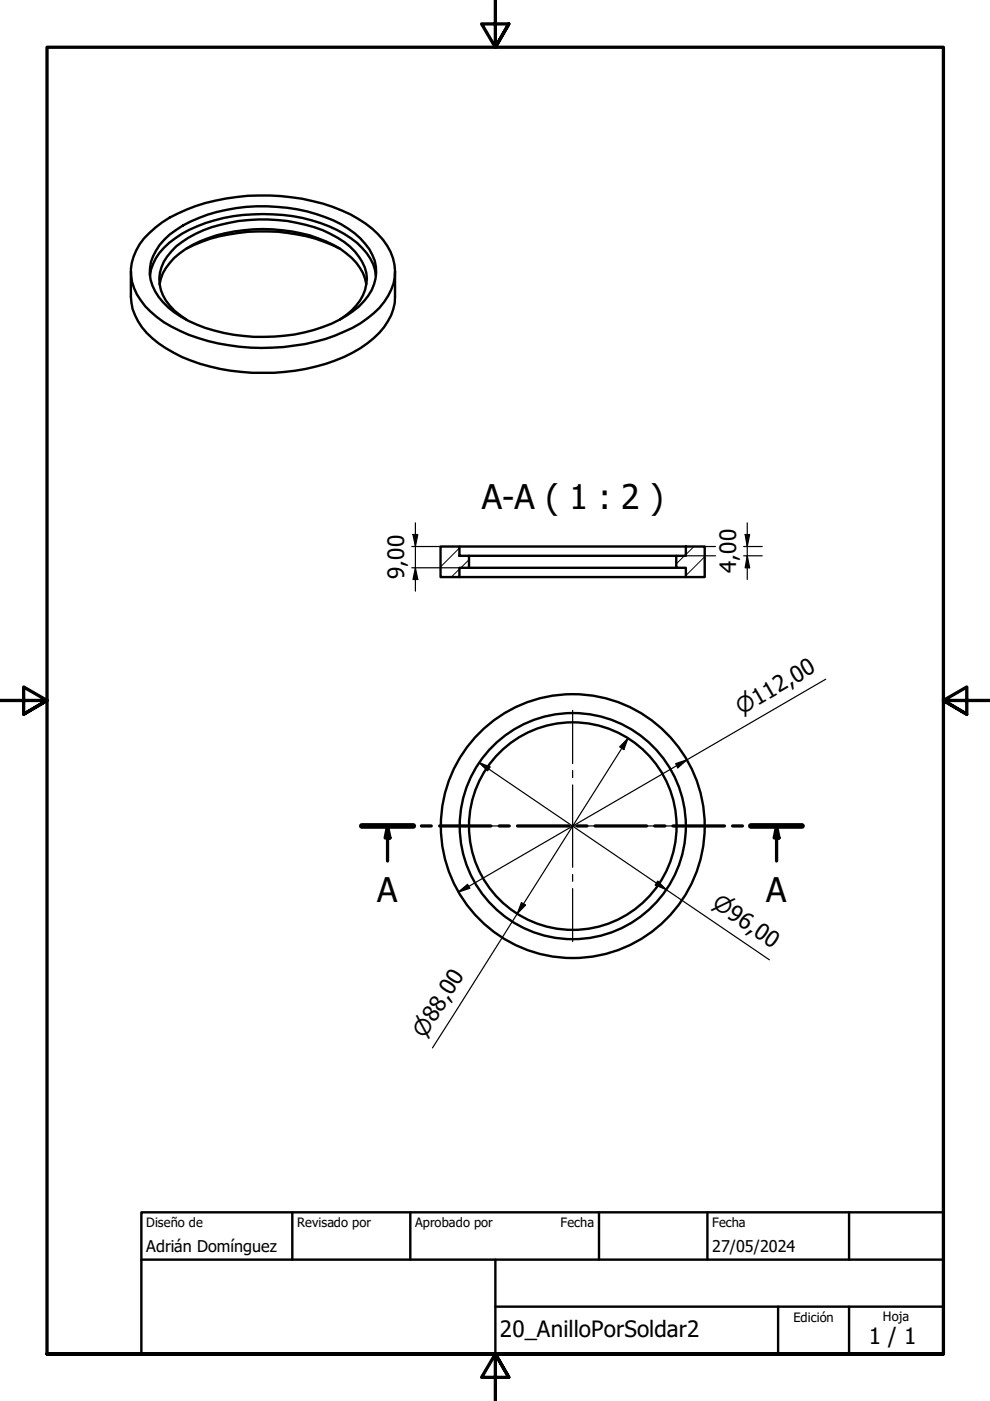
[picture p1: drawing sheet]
<svg xmlns="http://www.w3.org/2000/svg" width="210mm" height="297mm" viewBox="0 0 210 297" stroke-linecap="round" stroke-linejoin="round" font-family="sans-serif">
<!-- layer: Sombreado (ISO) -->
<path d="M97.4 116.2l-4 4M99.4 118.7l-1.7 1.7M145.1 117.8l-1.7 1.8M147.1 115.9l-1.7 1.7M149.4 118l-4 4M97.4 120.6l-1.7 1.8" fill="none" stroke="#000" stroke-width=".21"/>
<!-- layer: Visible (ISO) -->
<g fill="none" stroke="#000" stroke-width=".51">
<path d="M27.7 57.6v5.3a12.8 12.8 0 0 0 6 9.9 36.9 36.9 0 0 0 22.1 6.2 39.5 39.5 0 0 0 20.6-5.2 15.6 15.6 0 0 0 7-8.2l.3-1.4 .1-6.6M30.5 50.5a24.2 24.2 0 0 1 11-6.8 45.6 45.6 0 0 1 31 .9 20.9 20.9 0 0 1 9.6 7.5 10 10 0 0 1-.6 11.9 22.4 22.4 0 0 1-10.5 7.2 45.1 45.1 0 0 1-32.8-1 18 18 0 0 1-9.8-9.1 10.2 10.2 0 0 1 2.1-10.6zM31.8 58.4a11 11 0 0 1 5.3-7.9 33.2 33.2 0 0 1 20.8-5 30.4 30.4 0 0 1 17.8 6 10.8 10.8 0 0 1 4 6.9M34.9 50.8a26.6 26.6 0 0 1 15.2-6.7 37.8 37.8 0 0 1 22.2 3.4 14.8 14.8 0 0 1 7.1 7.7 9.5 9.5 0 0 1-3.3 9.7 30 30 0 0 1-17.9 6.5 35.4 35.4 0 0 1-19.8-4.2 12.3 12.3 0 0 1-6.7-9.1 9.9 9.9 0 0 1 3.2-7.3zM39.6 52.7a37.8 37.8 0 0 1 29-1.5l3.4 1.5M33.8 60.2a11 11 0 0 1 5.6-7.4 32.5 32.5 0 0 1 20.4-4 27.3 27.3 0 0 1 13.6 4.9 10.4 10.4 0 0 1 4.3 6.5M39.6 67.8a11.3 11.3 0 0 1-5.8-7.6 8.4 8.4 0 0 1 2.5-6.9 20.4 20.4 0 0 1 10.4-5.6 35.3 35.3 0 0 1 23.3 1.9 12.8 12.8 0 0 1 7.7 8.2 9.4 9.4 0 0 1-4.4 9.1l-1.3 .9M93.4 115.9h4v1.9h2v2.6h-2v2h-4zM97.4 115.9h48M99.4 117.8h44M143.4 117.8h2v-1.9h4v6.5h-4v-2h-2zM97.4 122.4h48"/>
<path d="M99.4 120.4h44"/>
<circle cx="121.4" cy="175.2" r="22"/>
<circle cx="121.4" cy="175.2" r="24"/>
<circle cx="121.4" cy="175.2" r="28"/>
</g>
<g fill="none" stroke="#000" stroke-width=".7">
<path d="M76.7 175.1h10.9M82.2 175.1l.5 2.6h-1zM82.2 175.1v7.4M89.3 175.1h2.1M93.2 175.1h10.9M105.9 175.1h2M109.7 175.1h10.9M122.4 175.1h2.1M126.2 175.1h10.9M138.8 175.1h2.2M142.7 175.1h10.9M155.3 175.1h2.1"/>
<path d="M159.2 175.1h10.9M164.7 175.1l.5 2.6h-1.1zM164.7 175.1v7.4"/>
</g>
<path d="M76.7 175.1h10.9M159.2 175.1h10.9" fill="none" stroke="#000" stroke-width="1.2"/>
<path d="M82.2 175.1l.5 2.6h-1zM164.7 175.1l.5 2.6h-1.1z" fill="#000"/>
<!-- layer: Borde (ISO) -->
<path d="M105 0v10l-2.9-4.9h5.8l-2.9 4.9 2.9-4.9M0 148.5h10l-5-2.8v5.7l5-2.9-5 2.9M210 148.5h-10l5-2.8v5.7l-5-2.9 5 2.9M10 287.1v-277.1h190v277.1h-190h190M107.9 292l-2.9-4.9 2.9 4.9h-5.8l2.9-4.9v9.9" fill="none" stroke="#000" stroke-width=".7"/>
<path d="M30 257h170v30.1h-170zM62 257v10.1M87 257v10.1M127 257v10.1M150 257v10.1M180 257v10.1M30 267.1h170M105 277h95M105 267.1v20M165 277v10.1M180 277v10.1" fill="none" stroke="#000" stroke-width=".51"/>
<!-- layer: Cota (ISO) -->
<g fill="none" stroke="#000" stroke-width=".25">
<path d="M87.3 115.9h6.1M87.6 113.3h1l-.5 2.6zM88.1 110.9v14.4M145.4 117.8h6.3M149.4 115.9h2.3M157.7 115.9h3.9M157.7 117.8h3.9M158 113.3h.9l-.5 2.6zM158.4 117.8l.5 2.6h-.9zM158.4 110.9v12M87.3 120.4h12.1M88.1 120.4l.5 2.5h-1z"/>
<path d="M133.2 156.5l-.9 2.4-.9-.5zM133.2 156.5l-41.5 65.7M175.1 144l-77.9 45.2M101.5 161.7l2.4 .9-.5 .8zM101.5 161.7l61.6 41.8M143.3 161.9l2.4-.8-2 1.7zM97.2 189.2l1.9-1.7 .5 .8zM110.6 191.4l.8 .5-1.7 1.8zM139.4 186.8l1.9 1.8-2.4-1z"/>
</g>
<path d="M87.6 113.3h1l-.5 2.6zM158 113.3h.9l-.5 2.6zM88.1 120.4l.5 2.5h-1zM158.4 117.8l.5 2.6h-.9zM133.2 156.5l-.9 2.4-.9-.5zM101.5 161.7l2.4 .9-.5 .8zM143.3 161.9l2.4-.8-2 1.7zM97.2 189.2l1.9-1.7 .5 .8zM110.6 191.4l.8 .5-1.7 1.8zM139.4 186.8l1.9 1.8-2.4-1z" fill="#000"/>
<!-- layer: Marca de centro (ISO) -->
<path d="M121.4 150.6v11.3M96.9 175.1h11.2M109.7 175.1h1.5M112.6 175.1h17.6M121.4 163.4v1.5M121.4 166.4v17.5M131.6 175.1h1.6M134.7 175.1h11.2M121.4 185.4v1.5M121.4 188.4v11.2" fill="none" stroke="#000" stroke-width=".25"/>
<g font-size="7.2">
<text x="102.2" y="107.9">A-A ( 1 : 2 )</text>
<text x="79.9" y="191.3">A</text>
<text x="162.4" y="191.3">A</text>
</g>
<g font-size="4.8">
<text x="85.7" y="122.8" transform="rotate(-90 85.7 122.8)">9,00</text>
<text x="156.1" y="121.5" transform="rotate(-90 156.1 121.5)">4,00</text>
<text x="106" y="283.5">20_AnilloPorSoldar2</text>
<text x="184.2" y="285">1 / 1</text>
</g>
<g font-size="4.6">
<text x="157.2" y="151.6" transform="rotate(-30 157.2 151.6)">⌀112,00</text>
<text x="150.7" y="192.1" transform="rotate(34 150.7 192.1)">⌀96,00</text>
<text x="90.1" y="220.3" transform="rotate(-58 90.1 220.3)">⌀88,00</text>
</g>
<g font-size="3.4">
<text x="31" y="265.4">Adrián Domínguez</text>
<text x="151" y="265.5">27/05/2024</text>
</g>
<g font-size="2.7">
<text x="31" y="260.2">Diseño de</text>
<text x="63" y="260.1">Revisado por</text>
<text x="88" y="260.1">Aprobado por</text>
<text x="118.9" y="260.1">Fecha</text>
<text x="151" y="260.1">Fecha</text>
<text x="168.2" y="280.3">Edición</text>
<text x="187.2" y="280">Hoja</text>
</g>
</svg>
